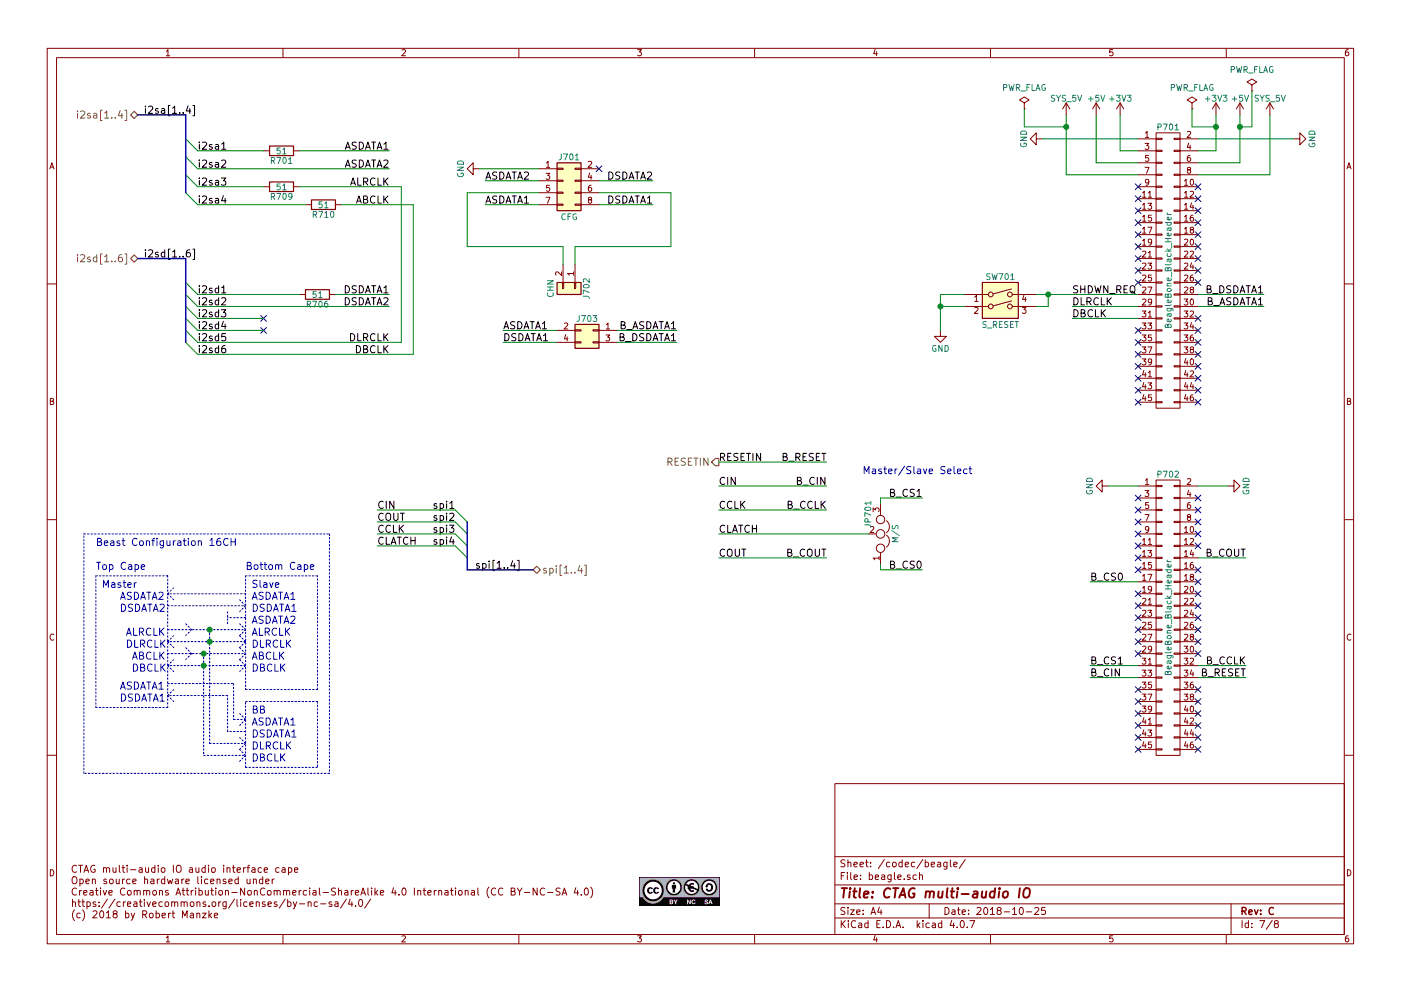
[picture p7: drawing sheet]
EESchema Schematic File Version 2
LIBS:power
LIBS:device
LIBS:transistors
LIBS:conn
LIBS:linear
LIBS:regul
LIBS:74xx
LIBS:cmos4000
LIBS:adc-dac
LIBS:memory
LIBS:xilinx
LIBS:microcontrollers
LIBS:dsp
LIBS:microchip
LIBS:analog_switches
LIBS:motorola
LIBS:texas
LIBS:intel
LIBS:audio
LIBS:interface
LIBS:digital-audio
LIBS:philips
LIBS:display
LIBS:cypress
LIBS:siliconi
LIBS:opto
LIBS:atmel
LIBS:contrib
LIBS:valves
LIBS:switches
LIBS:ctag-multi-audio-io-cache
EELAYER 25 0
EELAYER END
$Descr A4 11693 8268
encoding utf-8
Sheet 7 8
Title "CTAG multi-audio IO"
Date "2018-10-25"
Rev "C"
Comp ""
Comment1 ""
Comment2 ""
Comment3 ""
Comment4 ""
$EndDescr
Text HLabel 1150 950  0    60   BiDi ~ 0
i2sa[1..4]
Text HLabel 1150 2150 0    60   BiDi ~ 0
i2sd[1..6]
Text HLabel 4450 4750 2    60   BiDi ~ 0
spi[1..4]
Text HLabel 6000 3850 0    60   Output ~ 0
RESETIN
Entry Wire Line
	1550 1600 1650 1700
Entry Wire Line
	1550 1450 1650 1550
Entry Wire Line
	1550 1300 1650 1400
Entry Wire Line
	1550 1150 1650 1250
$Comp
L R R701
U 1 1
P 2350 1250
F 0 "R701" V 2430 1250 50  0000 C CNN
F 1 "51" V 2350 1250 50  0000 C CNN
F 2 "Capacitors_SMD:C_0603" V 2280 1250 30  0001 C CNN
F 3 "" H 2350 1250 30  0000 C CNN
	1    2350 1250
	0    1    1    0   
$EndComp
Entry Wire Line
	3900 4350 3800 4250
Entry Wire Line
	3900 4450 3800 4350
Entry Wire Line
	3900 4550 3800 4450
Entry Wire Line
	3900 4650 3800 4550
Text Label 1650 1250 0    60   ~ 0
i2sa1
Text Label 1650 1400 0    60   ~ 0
i2sa2
Text Label 1650 1550 0    60   ~ 0
i2sa3
Text Label 1650 1700 0    60   ~ 0
i2sa4
Text Label 1200 950  0    60   ~ 0
i2sa[1..4]
Text Label 3800 4250 2    60   ~ 0
spi1
Text Label 3800 4350 2    60   ~ 0
spi2
Text Label 3800 4450 2    60   ~ 0
spi3
Text Label 3800 4550 2    60   ~ 0
spi4
Text Label 4350 4750 2    60   ~ 0
spi[1..4]
$Comp
L R R709
U 1 1
P 2350 1550
F 0 "R709" V 2430 1550 50  0000 C CNN
F 1 "51" V 2350 1550 50  0000 C CNN
F 2 "Capacitors_SMD:C_0603" V 2280 1550 30  0001 C CNN
F 3 "" H 2350 1550 30  0000 C CNN
	1    2350 1550
	0    1    1    0   
$EndComp
$Comp
L R R710
U 1 1
P 2700 1700
F 0 "R710" V 2780 1700 50  0000 C CNN
F 1 "51" V 2700 1700 50  0000 C CNN
F 2 "Capacitors_SMD:C_0603" V 2630 1700 30  0001 C CNN
F 3 "" H 2700 1700 30  0000 C CNN
	1    2700 1700
	0    1    1    0   
$EndComp
Entry Wire Line
	1550 2350 1650 2450
Entry Wire Line
	1550 2550 1650 2650
Entry Wire Line
	1550 2450 1650 2550
Entry Wire Line
	1550 2650 1650 2750
Entry Wire Line
	1550 2750 1650 2850
Entry Wire Line
	1550 2850 1650 2950
Text Label 1650 2450 0    60   ~ 0
i2sd1
Text Label 1650 2550 0    60   ~ 0
i2sd2
Text Label 1650 2650 0    60   ~ 0
i2sd3
Text Label 1650 2750 0    60   ~ 0
i2sd4
Text Label 1650 2850 0    60   ~ 0
i2sd5
Text Label 1650 2950 0    60   ~ 0
i2sd6
Text Label 1200 2150 0    60   ~ 0
i2sd[1..6]
Text Label 3250 1700 2    60   ~ 0
ABCLK
Text Label 3150 4250 0    60   ~ 0
CIN
Text Label 3150 4350 0    60   ~ 0
COUT
Text Label 3150 4450 0    60   ~ 0
CCLK
Text Label 3150 4550 0    60   ~ 0
CLATCH
Text Label 6000 3850 0    60   ~ 0
RESETIN
Text Label 3250 2950 2    60   ~ 0
DBCLK
Text Label 3250 2850 2    60   ~ 0
DLRCLK
Text Label 3250 2450 2    60   ~ 0
DSDATA1
$Comp
L +3V3 #PWR049
U 1 1
P 10150 950
F 0 "#PWR049" H 10150 800 50  0001 C CNN
F 1 "+3V3" H 10150 1090 50  0000 C CNN
F 2 "" H 10150 950 60  0000 C CNN
F 3 "" H 10150 950 60  0000 C CNN
	1    10150 950 
	1    0    0    -1  
$EndComp
$Comp
L +5V #PWR050
U 1 1
P 10350 950
F 0 "#PWR050" H 10350 800 50  0001 C CNN
F 1 "+5V" H 10350 1090 50  0000 C CNN
F 2 "" H 10350 950 60  0000 C CNN
F 3 "" H 10350 950 60  0000 C CNN
	1    10350 950 
	1    0    0    -1  
$EndComp
$Comp
L +3V3 #PWR051
U 1 1
P 9350 950
F 0 "#PWR051" H 9350 800 50  0001 C CNN
F 1 "+3V3" H 9350 1090 50  0000 C CNN
F 2 "" H 9350 950 60  0000 C CNN
F 3 "" H 9350 950 60  0000 C CNN
	1    9350 950 
	1    0    0    -1  
$EndComp
$Comp
L +5V #PWR052
U 1 1
P 9150 950
F 0 "#PWR052" H 9150 800 50  0001 C CNN
F 1 "+5V" H 9150 1090 50  0000 C CNN
F 2 "" H 9150 950 60  0000 C CNN
F 3 "" H 9150 950 60  0000 C CNN
	1    9150 950 
	1    0    0    -1  
$EndComp
$Comp
L SYS_5V #PWR053
U 1 1
P 10600 950
F 0 "#PWR053" H 10600 800 50  0001 C CNN
F 1 "SYS_5V" H 10600 1090 50  0000 C CNN
F 2 "" H 10600 950 60  0000 C CNN
F 3 "" H 10600 950 60  0000 C CNN
	1    10600 950 
	1    0    0    -1  
$EndComp
$Comp
L SYS_5V #PWR054
U 1 1
P 8900 950
F 0 "#PWR054" H 8900 800 50  0001 C CNN
F 1 "SYS_5V" H 8900 1090 50  0000 C CNN
F 2 "" H 8900 950 60  0000 C CNN
F 3 "" H 8900 950 60  0000 C CNN
	1    8900 950 
	1    0    0    -1  
$EndComp
$Comp
L BeagleBone_Black_Header P701
U 1 1
P 9750 2250
F 0 "P701" H 9750 3450 50  0000 C CNN
F 1 "BeagleBone_Black_Header" V 9750 2250 50  0000 C CNN
F 2 "Pin_Headers:Pin_Header_Straight_2x23" H 9750 1400 60  0001 C CNN
F 3 "" H 9750 1400 60  0000 C CNN
	1    9750 2250
	1    0    0    -1  
$EndComp
$Comp
L BeagleBone_Black_Header P702
U 1 1
P 9750 5150
F 0 "P702" H 9750 6350 50  0000 C CNN
F 1 "BeagleBone_Black_Header" V 9750 5150 50  0000 C CNN
F 2 "Pin_Headers:Pin_Header_Straight_2x23" H 9750 4300 60  0001 C CNN
F 3 "" H 9750 4300 60  0000 C CNN
	1    9750 5150
	1    0    0    -1  
$EndComp
Text Label 3250 1250 2    60   ~ 0
ASDATA1
NoConn ~ 9500 4150
NoConn ~ 9500 4250
NoConn ~ 9500 4350
NoConn ~ 9500 4450
NoConn ~ 9500 4550
NoConn ~ 9500 4650
NoConn ~ 9500 4750
NoConn ~ 9500 4950
NoConn ~ 9500 5050
NoConn ~ 9500 5150
NoConn ~ 9500 5250
NoConn ~ 9500 5350
NoConn ~ 9500 5450
NoConn ~ 9500 5750
NoConn ~ 9500 5850
NoConn ~ 9500 5950
NoConn ~ 9500 6050
NoConn ~ 9500 6150
NoConn ~ 9500 6250
NoConn ~ 10000 4150
NoConn ~ 10000 4250
NoConn ~ 10000 4350
NoConn ~ 10000 4450
NoConn ~ 10000 4550
NoConn ~ 10000 4750
NoConn ~ 10000 4850
NoConn ~ 10000 4950
NoConn ~ 10000 5050
NoConn ~ 10000 5150
NoConn ~ 10000 5250
NoConn ~ 10000 5350
NoConn ~ 10000 5450
NoConn ~ 10000 5750
NoConn ~ 10000 5850
NoConn ~ 10000 5950
NoConn ~ 10000 6050
NoConn ~ 10000 6150
NoConn ~ 10000 6250
Text Label 10550 2450 2    60   ~ 0
B_DSDATA1
Text Label 10550 2550 2    60   ~ 0
B_ASDATA1
NoConn ~ 10000 1750
NoConn ~ 10000 1850
NoConn ~ 9500 1650
NoConn ~ 9500 1750
NoConn ~ 9500 2050
NoConn ~ 10000 2050
NoConn ~ 10000 2250
NoConn ~ 10000 2350
NoConn ~ 9500 2350
NoConn ~ 9500 2250
NoConn ~ 9500 2750
NoConn ~ 9500 2850
NoConn ~ 9500 2950
NoConn ~ 9500 3050
NoConn ~ 9500 3150
NoConn ~ 10000 2850
NoConn ~ 10000 2950
NoConn ~ 10000 3050
NoConn ~ 10000 3150
NoConn ~ 10000 1550
NoConn ~ 9500 1550
NoConn ~ 10000 2650
NoConn ~ 10000 2750
Text Label 5650 2850 2    60   ~ 0
B_DSDATA1
Text Label 5650 2750 2    60   ~ 0
B_ASDATA1
Text Label 4200 2750 0    60   ~ 0
ASDATA1
Text Label 6000 4650 0    60   ~ 0
COUT
Text Label 6000 4250 0    60   ~ 0
CCLK
Text Label 6000 4050 0    60   ~ 0
CIN
Text Label 10400 4650 2    60   ~ 0
B_COUT
Text Label 9100 4850 0    60   ~ 0
B_CS0
Text Label 6900 4650 2    60   ~ 0
B_COUT
Text Label 7700 4750 2    60   ~ 0
B_CS0
Text Label 9100 5550 0    60   ~ 0
B_CS1
Text Label 7700 4150 2    60   ~ 0
B_CS1
Text Label 10400 5550 2    60   ~ 0
B_CCLK
Text Label 6900 4250 2    60   ~ 0
B_CCLK
Text Label 9100 5650 0    60   ~ 0
B_CIN
Text Label 6900 4050 2    60   ~ 0
B_CIN
Text Label 10400 5650 2    60   ~ 0
B_RESET
Text Label 6900 3850 2    60   ~ 0
B_RESET
$Comp
L PWR_FLAG #FLG055
U 1 1
P 8550 900
F 0 "#FLG055" H 8550 995 50  0001 C CNN
F 1 "PWR_FLAG" H 8550 1080 50  0000 C CNN
F 2 "" H 8550 900 50  0000 C CNN
F 3 "" H 8550 900 50  0000 C CNN
	1    8550 900 
	1    0    0    -1  
$EndComp
NoConn ~ 9500 1850
NoConn ~ 9500 1950
NoConn ~ 9500 2150
NoConn ~ 10000 1950
NoConn ~ 10000 2150
NoConn ~ 2200 2650
NoConn ~ 2200 2750
Text Label 3250 1400 2    60   ~ 0
ASDATA2
Text Label 3250 2550 2    60   ~ 0
DSDATA2
$Comp
L R R706
U 1 1
P 2650 2450
F 0 "R706" V 2730 2450 50  0000 C CNN
F 1 "51" V 2650 2450 50  0000 C CNN
F 2 "Capacitors_SMD:C_0603" V 2580 2450 30  0001 C CNN
F 3 "" H 2650 2450 30  0000 C CNN
	1    2650 2450
	0    1    1    0   
$EndComp
Text Label 6000 4450 0    60   ~ 0
CLATCH
$Comp
L GND #PWR056
U 1 1
P 10800 1150
F 0 "#PWR056" H 10800 900 50  0001 C CNN
F 1 "GND" H 10800 1000 50  0000 C CNN
F 2 "" H 10800 1150 50  0000 C CNN
F 3 "" H 10800 1150 50  0000 C CNN
	1    10800 1150
	0    -1   -1   0   
$EndComp
$Comp
L GND #PWR057
U 1 1
P 8700 1150
F 0 "#PWR057" H 8700 900 50  0001 C CNN
F 1 "GND" H 8700 1000 50  0000 C CNN
F 2 "" H 8700 1150 50  0000 C CNN
F 3 "" H 8700 1150 50  0000 C CNN
	1    8700 1150
	0    1    1    0   
$EndComp
$Comp
L GND #PWR058
U 1 1
P 10250 4050
F 0 "#PWR058" H 10250 3800 50  0001 C CNN
F 1 "GND" H 10250 3900 50  0000 C CNN
F 2 "" H 10250 4050 50  0000 C CNN
F 3 "" H 10250 4050 50  0000 C CNN
	1    10250 4050
	0    -1   -1   0   
$EndComp
$Comp
L GND #PWR059
U 1 1
P 9250 4050
F 0 "#PWR059" H 9250 3800 50  0001 C CNN
F 1 "GND" H 9250 3900 50  0000 C CNN
F 2 "" H 9250 4050 50  0000 C CNN
F 3 "" H 9250 4050 50  0000 C CNN
	1    9250 4050
	0    1    1    0   
$EndComp
$Comp
L Jumper_NC_Dual JP701
U 1 1
P 7350 4450
F 0 "JP701" H 7400 4350 50  0000 L CNN
F 1 "M/S" H 7350 4550 50  0000 C BNN
F 2 "Pin_Headers:Pin_Header_Straight_1x03" H 7350 4450 50  0001 C CNN
F 3 "" H 7350 4450 50  0001 C CNN
	1    7350 4450
	0    1    -1   0   
$EndComp
Text Notes 7200 3950 0    60   ~ 0
Master/Slave Select
$Comp
L PWR_FLAG #FLG060
U 1 1
P 9950 900
F 0 "#FLG060" H 9950 995 50  0001 C CNN
F 1 "PWR_FLAG" H 9950 1080 50  0000 C CNN
F 2 "" H 9950 900 50  0000 C CNN
F 3 "" H 9950 900 50  0000 C CNN
	1    9950 900 
	1    0    0    -1  
$EndComp
$Comp
L PWR_FLAG #FLG061
U 1 1
P 10450 750
F 0 "#FLG061" H 10450 845 50  0001 C CNN
F 1 "PWR_FLAG" H 10450 930 50  0000 C CNN
F 2 "" H 10450 750 50  0000 C CNN
F 3 "" H 10450 750 50  0000 C CNN
	1    10450 750 
	1    0    0    -1  
$EndComp
NoConn ~ 10000 1650
Text Label 3250 1550 2    60   ~ 0
ALRCLK
Text Label 4200 2850 0    60   ~ 0
DSDATA1
NoConn ~ 10000 3250
NoConn ~ 10000 3350
NoConn ~ 9500 3350
NoConn ~ 9500 3250
Text Label 5450 1500 2    60   ~ 0
DSDATA2
Text Notes 850  4900 0    60   ~ 0
Master
Text Notes 2100 4900 0    60   ~ 0
Slave
Text Notes 1000 5000 0    60   ~ 0
ASDATA2
Text Notes 2100 5000 0    60   ~ 0
ASDATA1
Text Notes 1000 5100 0    60   ~ 0
DSDATA2
Text Notes 2100 5100 0    60   ~ 0
DSDATA1
Text Notes 2100 5200 0    60   ~ 0
ASDATA2
Text Notes 1050 5300 0    60   ~ 0
ALRCLK
Text Notes 1050 5400 0    60   ~ 0
DLRCLK
Text Notes 1100 5500 0    60   ~ 0
ABCLK
Text Notes 1100 5600 0    60   ~ 0
DBCLK
Text Notes 2100 5300 0    60   ~ 0
ALRCLK
Text Notes 2100 5400 0    60   ~ 0
DLRCLK
Text Notes 2100 5500 0    60   ~ 0
ABCLK
Text Notes 2100 5600 0    60   ~ 0
DBCLK
Text Notes 2100 5950 0    60   ~ 0
BB
Text Notes 2100 6250 0    60   ~ 0
DLRCLK
Text Notes 1000 5750 0    60   ~ 0
ASDATA1
Text Notes 2100 6050 0    60   ~ 0
ASDATA1
Text Notes 2100 6150 0    60   ~ 0
DSDATA1
Text Notes 1000 5850 0    60   ~ 0
DSDATA1
Text Notes 2100 6350 0    60   ~ 0
DBCLK
Text Label 8950 2550 0    60   ~ 0
DLRCLK
Text Label 8950 2650 0    60   ~ 0
DBCLK
Text Notes 800  4550 0    60   ~ 0
Beast Configuration 16CH
Text Label 4050 1500 0    60   ~ 0
ASDATA2
Text Notes 2050 4750 0    60   ~ 0
Bottom Cape
Text Notes 800  4750 0    60   ~ 0
Top Cape
Text Label 4050 1700 0    60   ~ 0
ASDATA1
Text Label 5450 1700 2    60   ~ 0
DSDATA1
$Comp
L Conn_01x02 J702
U 1 1
P 4800 2400
F 0 "J702" H 4800 2500 50  0000 C CNN
F 1 "CHN" H 4800 2200 50  0000 C CNN
F 2 "Pin_Headers:Pin_Header_Straight_1x02" H 4800 2400 50  0001 C CNN
F 3 "" H 4800 2400 50  0001 C CNN
	1    4800 2400
	0    1    1    0   
$EndComp
$Comp
L Conn_02x04_Odd_Even J701
U 1 1
P 4700 1500
F 0 "J701" H 4750 1700 50  0000 C CNN
F 1 "CFG" H 4750 1200 50  0000 C CNN
F 2 "Pin_Headers:Pin_Header_Straight_2x04" H 4700 1500 50  0001 C CNN
F 3 "" H 4700 1500 50  0001 C CNN
	1    4700 1500
	1    0    0    -1  
$EndComp
$Comp
L GND #PWR062
U 1 1
P 4000 1400
F 0 "#PWR062" H 4000 1150 50  0001 C CNN
F 1 "GND" H 4000 1250 50  0000 C CNN
F 2 "" H 4000 1400 50  0001 C CNN
F 3 "" H 4000 1400 50  0001 C CNN
	1    4000 1400
	0    1    1    0   
$EndComp
NoConn ~ 5000 1400
Text Label 8950 2450 0    60   ~ 0
SHDWN_REQ
$Comp
L SW_DIP_x02 SW701
U 1 1
P 8350 2550
F 0 "SW701" H 8350 2800 50  0000 C CNN
F 1 "S_RESET" H 8350 2400 50  0000 C CNN
F 2 "switches:PTS810" H 8350 2550 50  0001 C CNN
F 3 "" H 8350 2550 50  0001 C CNN
	1    8350 2550
	1    0    0    -1  
$EndComp
$Comp
L GND #PWR063
U 1 1
P 7850 2750
F 0 "#PWR063" H 7850 2500 50  0001 C CNN
F 1 "GND" H 7850 2600 50  0000 C CNN
F 2 "" H 7850 2750 50  0001 C CNN
F 3 "" H 7850 2750 50  0001 C CNN
	1    7850 2750
	1    0    0    -1  
$EndComp
$Comp
L Conn_02x02_Odd_Even J703
U 1 1
P 4950 2750
F 0 "J703" H 5000 2850 50  0000 C CNN
F 1 "~" H 5000 2550 50  0000 C CNN
F 2 "Pin_Headers:Pin_Header_Straight_1x04" H 4950 2750 50  0001 C CNN
F 3 "" H 4950 2750 50  0001 C CNN
	1    4950 2750
	-1   0    0    -1  
$EndComp
Wire Wire Line
	1650 2550 3250 2550
Wire Wire Line
	2800 2450 3250 2450
Wire Wire Line
	1650 2450 2500 2450
Wire Wire Line
	1650 1400 3250 1400
Wire Wire Line
	2500 1250 3250 1250
Wire Wire Line
	1650 2650 2200 2650
Connection ~ 8900 1050
Wire Wire Line
	8550 1050 8550 900 
Wire Wire Line
	8900 1050 8550 1050
Wire Wire Line
	9500 5650 9100 5650
Wire Wire Line
	10000 5650 10400 5650
Wire Wire Line
	10000 5550 10400 5550
Wire Wire Line
	9500 5550 9100 5550
Wire Wire Line
	9500 4850 9100 4850
Wire Wire Line
	10000 4650 10400 4650
Wire Wire Line
	5150 2850 5650 2850
Wire Wire Line
	5150 2750 5650 2750
Wire Wire Line
	4200 2850 4650 2850
Wire Wire Line
	6900 4250 6000 4250
Wire Wire Line
	6900 4050 6000 4050
Wire Wire Line
	6900 3850 6000 3850
Wire Wire Line
	10000 2550 10550 2550
Wire Wire Line
	10000 2450 10550 2450
Wire Wire Line
	9500 2650 8950 2650
Wire Wire Line
	9500 2550 8950 2550
Wire Wire Line
	10000 4050 10250 4050
Wire Wire Line
	9250 4050 9500 4050
Wire Wire Line
	9500 1150 8700 1150
Wire Wire Line
	10000 1150 10800 1150
Wire Wire Line
	8900 950  8900 1450
Wire Wire Line
	8900 1450 9500 1450
Wire Wire Line
	9150 1350 9150 950 
Wire Wire Line
	9500 1350 9150 1350
Wire Wire Line
	9350 1250 9350 950 
Wire Wire Line
	9500 1250 9350 1250
Wire Wire Line
	10600 1450 10000 1450
Wire Wire Line
	10600 950  10600 1450
Wire Wire Line
	10350 950  10350 1350
Wire Wire Line
	10350 1350 10000 1350
Wire Wire Line
	10150 950  10150 1250
Wire Wire Line
	10150 1250 10000 1250
Wire Wire Line
	3150 4550 3800 4550
Wire Wire Line
	3150 4450 3800 4450
Wire Wire Line
	3800 4350 3150 4350
Wire Wire Line
	3800 4250 3150 4250
Wire Bus Line
	1550 2150 1550 2850
Wire Bus Line
	1150 2150 1550 2150
Wire Wire Line
	2200 2750 1650 2750
Wire Bus Line
	3900 4750 4450 4750
Wire Bus Line
	3900 4350 3900 4750
Wire Wire Line
	1650 1250 2200 1250
Wire Bus Line
	1550 950  1550 1600
Wire Bus Line
	1150 950  1550 950 
Wire Wire Line
	4200 2750 4650 2750
Wire Wire Line
	6900 4650 6000 4650
Wire Wire Line
	7700 4750 7350 4750
Wire Wire Line
	7350 4750 7350 4700
Wire Wire Line
	7700 4150 7350 4150
Wire Wire Line
	7350 4150 7350 4200
Wire Wire Line
	7250 4450 6000 4450
Wire Wire Line
	9950 900  9950 1050
Wire Wire Line
	9950 1050 10150 1050
Connection ~ 10150 1050
Wire Wire Line
	10350 1050 10450 1050
Wire Wire Line
	10450 1050 10450 750 
Connection ~ 10350 1050
Wire Wire Line
	3350 1550 3350 2850
Wire Wire Line
	3450 2950 3450 1700
Wire Wire Line
	4500 1500 4050 1500
Wire Wire Line
	5000 1500 5450 1500
Wire Notes Line
	800  4800 800  5900
Wire Notes Line
	1400 4800 1400 5900
Wire Notes Line
	1400 4800 800  4800
Wire Notes Line
	2050 4800 2050 5750
Wire Notes Line
	2050 5750 2650 5750
Wire Notes Line
	2650 5750 2650 4800
Wire Notes Line
	2650 4800 2050 4800
Wire Notes Line
	2050 4950 1400 4950
Wire Notes Line
	1400 4950 1450 5000
Wire Notes Line
	1400 4950 1450 4900
Wire Notes Line
	1400 5050 2050 5050
Wire Notes Line
	2050 5050 2000 5000
Wire Notes Line
	2050 5050 2000 5100
Wire Notes Line
	2050 5150 1900 5150
Wire Notes Line
	1900 5100 1900 5200
Wire Notes Line
	1400 5250 2050 5250
Wire Notes Line
	2050 5350 1400 5350
Wire Notes Line
	1400 5450 2050 5450
Wire Notes Line
	2050 5550 1400 5550
Wire Notes Line
	1700 5450 1700 6300
Wire Notes Line
	2050 5850 2650 5850
Wire Notes Line
	2650 5850 2650 6400
Wire Notes Line
	2050 6400 2050 5850
Wire Notes Line
	1400 5900 800  5900
Wire Notes Line
	2650 6400 2050 6400
Wire Notes Line
	1400 5700 1950 5700
Wire Notes Line
	1950 5700 1950 6000
Wire Notes Line
	1950 6000 2050 6000
Wire Notes Line
	2050 6000 2000 5950
Wire Notes Line
	2050 6000 2000 6050
Wire Notes Line
	2050 6100 1900 6100
Wire Notes Line
	1900 6100 1900 5800
Wire Notes Line
	1900 5800 1400 5800
Wire Notes Line
	1400 5800 1450 5750
Wire Notes Line
	1400 5800 1450 5850
Wire Notes Line
	1700 6300 2050 6300
Wire Notes Line
	2050 6300 2000 6250
Wire Notes Line
	2050 6300 2000 6350
Wire Notes Line
	1750 5250 1750 6200
Wire Notes Line
	1750 6200 2050 6200
Wire Notes Line
	2050 6200 2000 6150
Wire Notes Line
	2050 6200 2000 6250
Wire Notes Line
	2050 5350 2000 5300
Wire Notes Line
	2050 5350 2000 5400
Wire Notes Line
	2050 5250 2000 5200
Wire Notes Line
	2000 5300 2050 5250
Wire Notes Line
	2000 5400 2050 5450
Wire Notes Line
	2050 5450 2000 5500
Wire Notes Line
	2000 5500 2050 5550
Wire Notes Line
	2050 5550 2000 5600
Connection ~ 1750 5250
Connection ~ 1750 5350
Connection ~ 1700 5450
Connection ~ 1700 5550
Wire Notes Line
	700  4450 2750 4450
Wire Notes Line
	2750 4450 2750 6450
Wire Notes Line
	2750 6450 700  6450
Wire Notes Line
	700  6450 700  4450
Wire Wire Line
	4050 1700 4500 1700
Wire Wire Line
	5450 1700 5000 1700
Wire Wire Line
	5000 1600 5600 1600
Wire Wire Line
	5600 1600 5600 2050
Wire Wire Line
	5600 2050 4800 2050
Wire Wire Line
	4800 2050 4800 2200
Wire Wire Line
	4500 1600 3900 1600
Wire Wire Line
	3900 1600 3900 2050
Wire Wire Line
	3900 2050 4700 2050
Wire Wire Line
	4700 2050 4700 2200
Wire Wire Line
	4500 1400 4000 1400
Wire Wire Line
	8650 2450 9500 2450
Wire Wire Line
	8650 2550 8750 2550
Wire Wire Line
	8750 2550 8750 2450
Connection ~ 8750 2450
Wire Wire Line
	8050 2450 7850 2450
Wire Wire Line
	7850 2450 7850 2750
Wire Wire Line
	8050 2550 7850 2550
Connection ~ 7850 2550
Wire Notes Line
	1400 5350 1450 5300
Wire Notes Line
	1400 5350 1450 5400
Wire Notes Line
	1400 5550 1450 5500
Wire Notes Line
	1400 5550 1450 5600
Wire Notes Line
	1550 5200 1600 5250
Wire Notes Line
	1600 5250 1550 5300
Wire Notes Line
	1550 5400 1600 5450
Wire Notes Line
	1600 5450 1550 5500
Wire Wire Line
	3450 2950 1650 2950
Wire Wire Line
	3350 2850 1650 2850
Wire Wire Line
	3350 1550 2500 1550
Wire Wire Line
	3450 1700 2850 1700
Wire Wire Line
	2200 1550 1650 1550
Wire Wire Line
	1650 1700 2550 1700
$EndSCHEMATC
